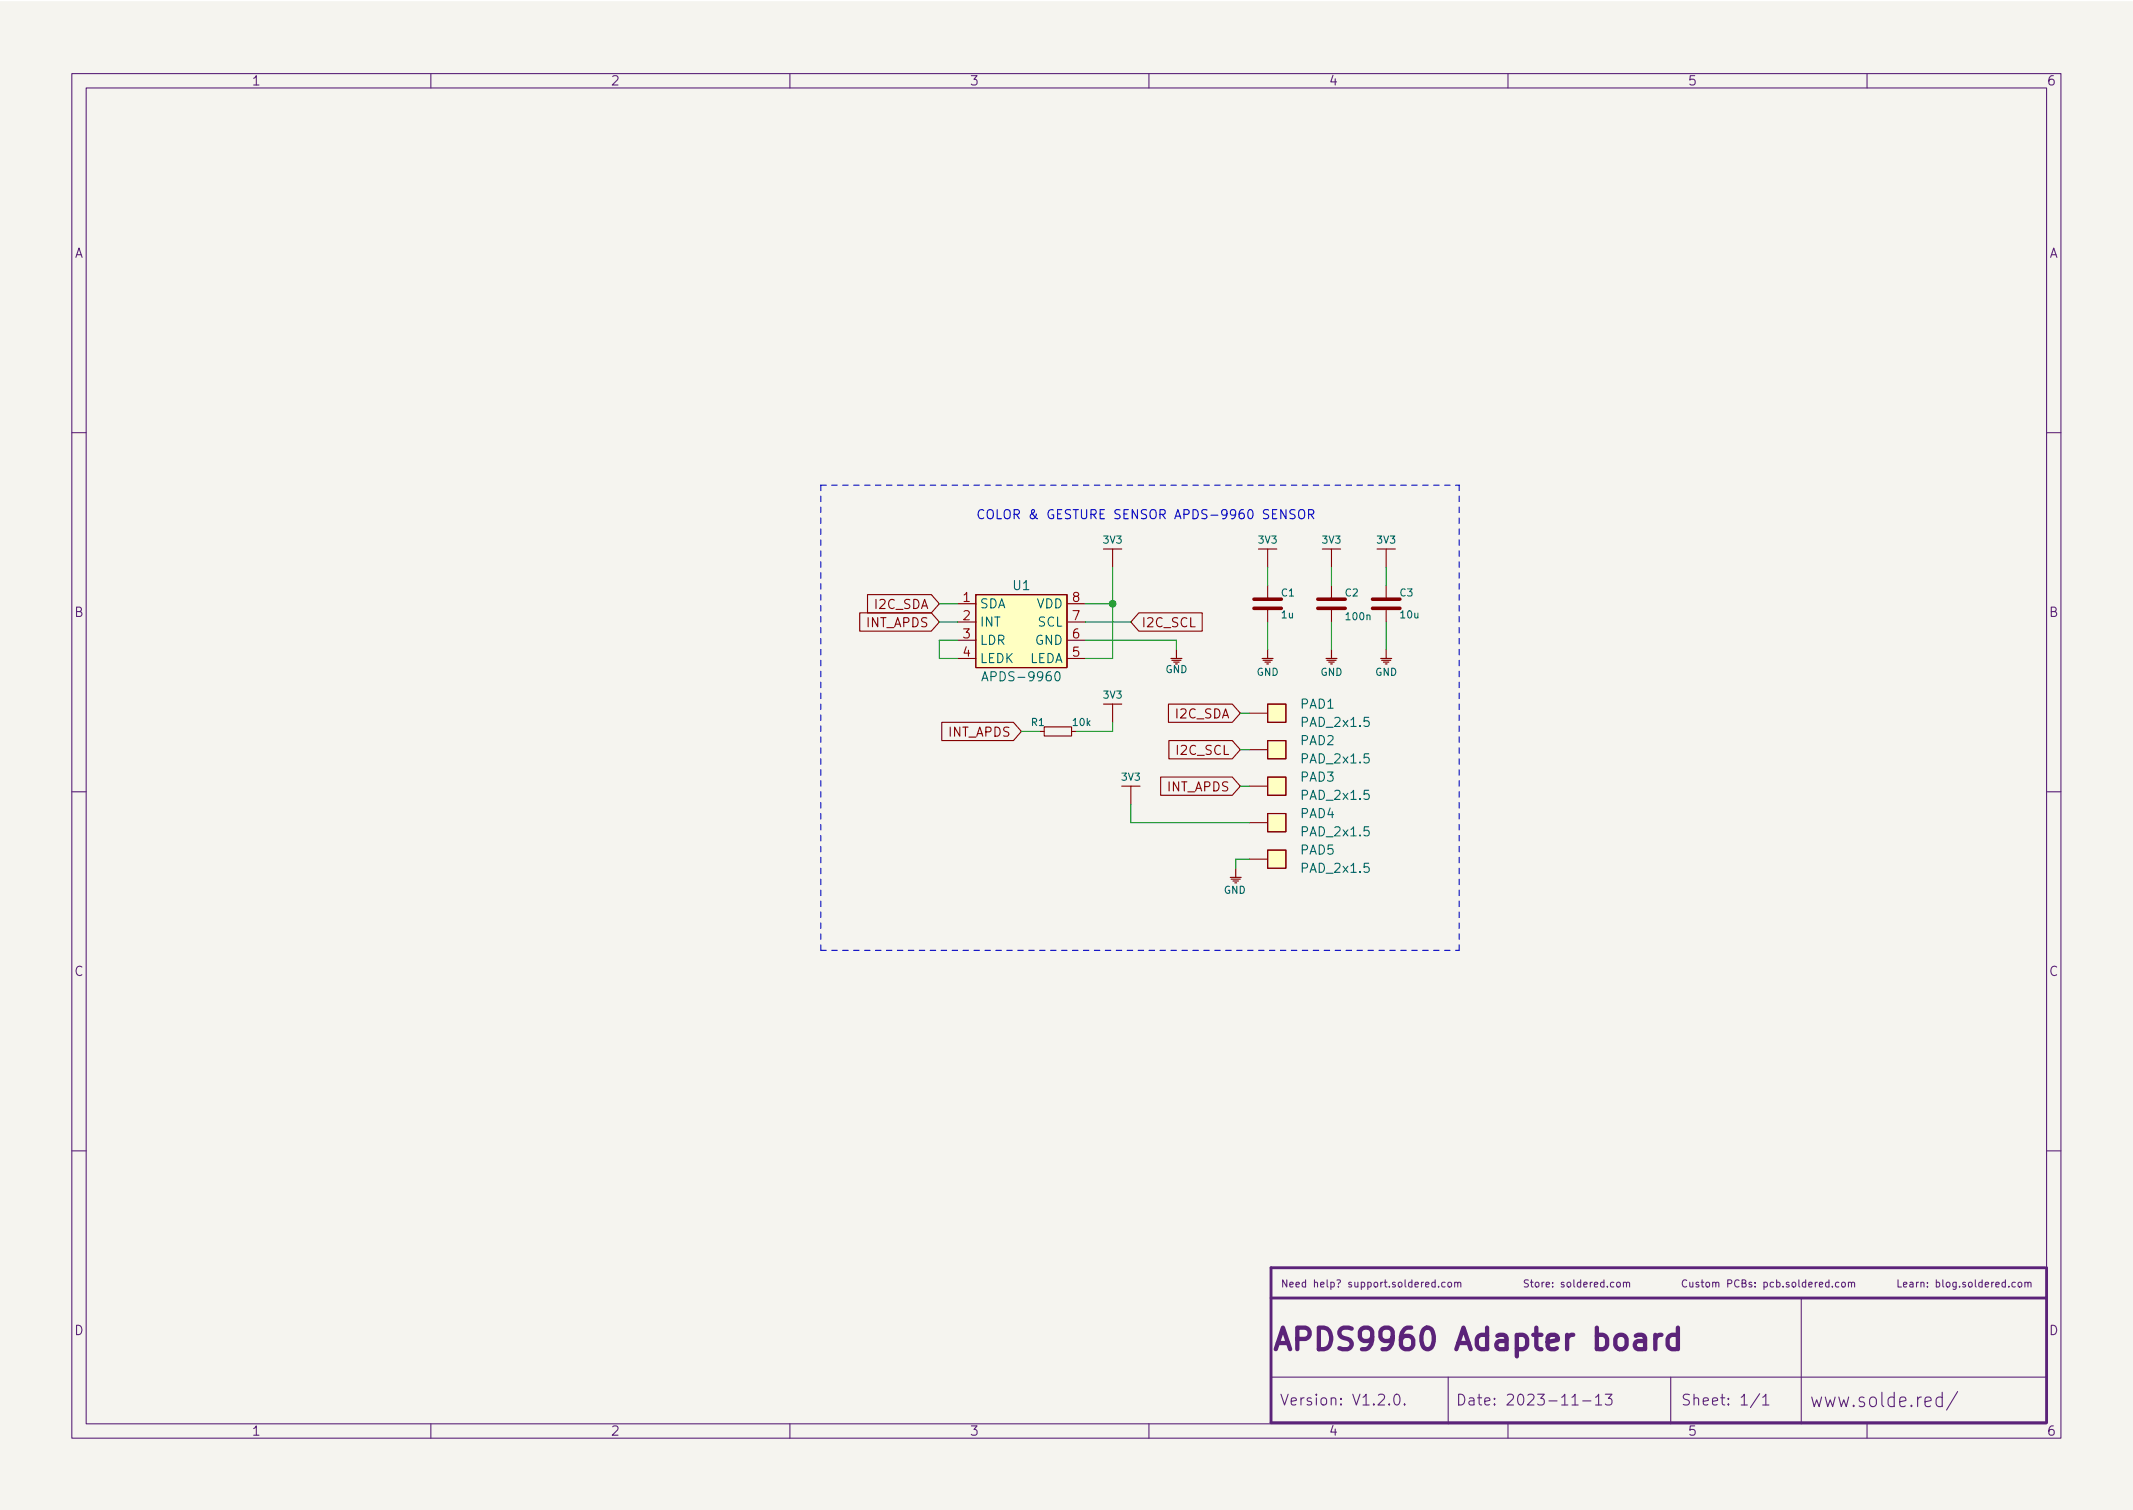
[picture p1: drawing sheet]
<svg xmlns="http://www.w3.org/2000/svg" width="297mm" height="210mm" viewBox="0 0 297 210" stroke-linecap="round" stroke-linejoin="round" font-family="sans-serif">
<path d="M0 .2h297v210.1h-297z" fill="#f5f4ef" stroke="#f5f4ef" stroke-width=".14"/>
<g fill="none" stroke="#5b2379" stroke-width=".15">
<path d="M10 10.2h277v190.1h-277zM12 12.2h273v186.1h-273zM60 10.2v2M110 10.2v2M160 10.2v2M210 10.2v2M260 10.2v2M10 60.2h2M285 60.2h2M10 110.2h2M285 110.2h2M10 160.2h2"/>
<path d="M199.9 178.6l-.3-.1-.2 .2 .1 .5h.4M199.9 178.2v1M200.3 179.1v.1M201.2 178.6l-.2-.1-.2 .2 .1 .5h.3M201.7 178.6l.3-.1 .1 .2v.3l-.1 .2h-.3l-.1-.2zM202.6 178.6l.1-.1 .3 .1v.6M202.6 178.5v.7M203 178.7l.1-.2 .3 .1v.6M225.2 178.6l.1-.1 .3 .1v.4v.2h-.3l-.1-.1zM226.1 178.6l.1-.1 .3 .1v.6M226.1 178.5v.7M226.5 178.7l.1-.2 .3 .1v.6"/>
<path d="M234.9 178.3a.47 .47 0 0 0-.7 .3 .47 .47 0 0 0 .5 .6l.2-.1M235.3 178.5l.1 .7h.2l.1-.1M235.7 178.5v.7M236.6 178.6l-.3-.1-.1 .2v.1l.4 .1v.3h-.4M236.9 178.5h.4M237 178.2v.9l.3 .1M237.6 178.6l.3-.1 .2 .2v.3l-.2 .2h-.3v-.2zM238.5 178.6l.1-.1 .3 .1v.6M238.5 178.5v.7M238.9 178.7l.2-.2 .2 .1 .1 .6M240.6 178.7h.5l.1-.2-.1-.2-.5-.1v1M242.2 178.3a.47 .47 0 0 0-.7 .3 .47 .47 0 0 0 .5 .6l.2-.1"/>
<path d="M242.6 178.7l.4-.1 .1-.1v-.2l-.5-.1v1h.4l.1-.1 .1-.2-.3-.2M243.9 178.6l-.2-.1-.1 .2v.1l.3 .1v.3h-.3M244.4 179.1v.1M244.4 178.6v.1M245.6 178.6l.3-.1 .2 .2-.1 .5h-.4M245.6 178.5v1M247 178.6l-.3-.1-.2 .2 .1 .5h.4M247.4 178.6l.3-.1 .2 .2-.1 .5h-.4M247.4 178.2v1M248.3 179.1v.1M249.1 178.6l-.2-.1-.2 .2 .1 .1 .3 .1v.3h-.4M249.6 178.6l.3-.1 .2 .2v.3l-.2 .2h-.3v-.2z"/>
<path d="M250.5 178.2v.9l.1 .1M251.5 178.6l-.3-.1-.2 .2 .1 .5h.4M251.5 178.2v1M251.9 178.9l.5-.1-.1-.2-.3-.1-.1 .2v.5h.4M252.8 178.5v.7M253.1 178.5l-.3 .2M253.4 178.9l.4-.1v-.2l-.3-.1-.1 .2v.5h.4M254.7 178.6l-.3-.1-.2 .2 .1 .5h.4M254.7 178.2v1M255.2 179.1v.1M256.1 178.6l-.3-.1-.2 .2 .1 .5h.4M256.5 178.6l.1-.1 .3 .1 .1 .4-.1 .2h-.3l-.1-.1z"/>
<path d="M257.4 178.6l.2-.1 .2 .1v.6M257.4 178.5v.7M257.8 178.7l.2-.2 .2 .1 .1 .6M280.6 178.6l-.2-.1-.2 .2 .1 .5h.3M281.1 178.6l.1-.1 .3 .1 .1 .4-.1 .2h-.3l-.1-.1zM282 178.6l.1-.1 .3 .1v.6M282 178.5v.7M282.4 178.7l.2-.2 .2 .1v.6M285 160.2h2M60 198.3v2M110 198.3v2M160 198.3v2"/>
<path d="M177 191.8h108M194.3 194.2a.36 .36 0 0 1 .6 .2 .77 .77 0 0 1-.4 1.2 1 1 0 0 1-.2-1.4zM195.6 195.5l.1 .1h-.1h-.1l.1-.1v.1M201.7 191.8v6.5M210 198.3v2M218.9 195.6h.9M220.4 195.1h1.2M222.2 194.6l.4-.5v1.5M222.2 195.6h.9M223.6 194.1h.9l-.5 .6a.41 .41 0 0 1 .5 .3v.3l-.2 .3h-.5l-.2-.1M232.7 191.8v6.5M245.1 194.1l-1.3 1.9"/>
<path d="M245.5 194.6l.4-.5v1.5M245.5 195.6h.8M250.8 180.7v17.6M260 198.3v2M270.5 194.6l-.5-.1-.4 .4v.6l.2 .3 .2 .1 .5-.1M270.5 193.9v2M272.6 193.8l-1.5 2.5"/>
</g>
<path d="M227.8 186l.3-.1h.6l.2 .1 .2 .3v1.6M229.1 186.6l-.3 .1h-.7a.59 .59 0 0 0-.5 .6 .59 .59 0 0 0 .5 .6h.7l.3-.2M230.5 185.9v2M231.4 185.9a.77 .77 0 0 0-.9 .5M233.7 186l-.3-.1h-.6l-.3 .1-.3 .4v.9l.3 .4 .3 .2h.6l.3-.2M233.7 184.9v3" fill="none" stroke="#5b2379" stroke-width=".6"/>
<path d="M284.8 176.5h-107.8v21.6h107.9M285 176.5v21.6M177 180.7h108" fill="none" stroke="#5b2379" stroke-width=".4"/>
<g fill="none" stroke="#840000" stroke-width=".16">
<path d="M153.7 76.4h2.5M175.3 76.4h2.5M184.1 76.4h2.6M191.8 76.4h2.5M153.7 98h2.5M163.1 91.7h1.5M163.2 91.9h1.3M163.4 92.2h.8M163.8 90.4v1.3M175.8 91.7h1.5M175.9 91.9h1.3M176.1 92.2h.8"/>
<path d="M176.4 92.5h.3M176.5 90.4v1.3M184.7 91.7h1.5M184.8 91.9h1.3M185 92.2h.8M185.3 92.5h.2M185.4 90.4v1.3M192.3 91.7h1.5M192.4 91.9h1.3M192.7 92.2h.7M192.9 92.5h.3M193 90.4v1.3"/>
<path d="M156.2 109.5h2.5M171.3 122.2h1.5M171.4 122.4h1.3M171.7 122.7h.8M172 122.9h.2M172.1 120.9v1.3"/>
</g>
<g fill="#ffffc2" stroke="#ffffc2" stroke-width=".14">
<path d="M176.5 98h2.6v2.6h-2.6z"/>
<path d="M176.5 103.1h2.6v2.6h-2.6z"/>
<path d="M176.5 108.2h2.6v2.5h-2.6z"/>
<path d="M176.5 113.3h2.6v2.5h-2.6z"/>
<path d="M135.9 82.8h12.7v10.2h-12.7z"/>
<path d="M176.5 118.4h2.6v2.5h-2.6z"/>
</g>
<g fill="none" stroke="#840000" stroke-width=".15">
<path d="M154.9 76.4v2.6M176.5 76.4v2.6M185.4 76.4v2.6M193 76.4v2.6M119.7 85.3h10l1.1 1.3-1.1 1.3h-10zM120.8 82.8h8.9l1.1 1.3-1.1 1.2h-8.9zM133.3 84.1h2.6M133.3 86.6h2.6M133.3 89.1h2.6M133.3 91.7h2.6M135.9 82.8h12.7v10.2h-12.7zM148.6 84.1h2.5"/>
<path d="M148.6 86.6h2.5M148.6 89.1h2.5M148.6 91.7h2.5M154.9 98v2.6M158.6 85.3h8.8v2.6h-8.8l-1.1-1.3zM162.7 98h8.9l1.1 1.3-1.1 1.3h-8.9zM174 99.3h2.5M176.5 98h2.6v2.6h-2.6zM176.5 81.5v1.9M176.5 84.7v1.9M185.4 81.5v1.9M185.4 84.7v1.9"/>
<path d="M193 81.5v1.9M193 84.7v1.9M131.1 100.6h10l1.1 1.2-1.1 1.3h-10zM144.8 101.8h.6M145.4 101.2h3.8v1.3h-3.8zM149.2 101.8h.7M157.5 109.5v2.5M161.6 108.2h10l1.1 1.3-1.1 1.2h-10zM162.8 103.1h8.8l1.1 1.3-1.1 1.3h-8.8zM174 104.4h2.5M174 109.5h2.5M174 114.5h2.5"/>
<path d="M174 119.6h2.5M176.5 103.1h2.6v2.6h-2.6zM176.5 108.2h2.6v2.5h-2.6zM176.5 113.3h2.6v2.5h-2.6zM176.5 118.4h2.6v2.5h-2.6z"/>
</g>
<path d="M174.6 84.7h3.8M174.6 83.4h3.8M183.5 84.7h3.8M183.5 83.4h3.8M191.1 84.7h3.8M191.1 83.4h3.8" fill="none" stroke="#840000" stroke-width=".5"/>
<path d="M136.7 94.8l.5-1.3 .4 1.3M136.9 94.4h.6M147 93.7l.3-.2a.79 .79 0 0 1 0 1.3l-.2-.1-.1-.1-.1-.6z" fill="none" stroke="#006464" stroke-width=".15"/>
<path d="M180.4 71h-.5l-.2 .1v.3l.5 .3 .2 .3-.3 .2h-.5M180.9 71.1a.43 .43 0 0 1 .5-.1 .43 .43 0 0 1 .3 .4v.4a.42 .42 0 0 1-.4 .4 .42 .42 0 0 1-.5-.4zM182.2 71.6h.6l.2-.2-.1-.3-.2-.1h-.5v1.2M182.5 71.6l.5 .6" fill="none" stroke="#0000c2" stroke-width=".15"/>
<path d="M114.3 67.6h88.9M114.3 67.6v64.7M114.3 132.3h88.9M203.2 132.3v-64.7" fill="none" stroke="#0000c2" stroke-width=".15" stroke-dasharray=".8 .8"/>
<g fill="none" stroke="#009600" stroke-width=".15">
<path d="M154.9 79v12.7h-3.8M176.5 79v2.5M185.4 79v2.5M193 79v2.5M130.8 86.6h2.5M130.8 84.1h2.5M133.3 89.1h-2.5v2.6h2.5M151.1 89.1h12.7v1.3M151.1 86.6h6.4M151.1 84.1h3.8M172.7 99.3h1.3M176.5 86.6v3.8"/>
<path d="M185.4 86.6v3.8M193 86.6v3.8M142.2 101.8h2.6M154.9 100.6v1.2h-5M157.5 112v2.5h16.5M172.7 104.4h1.3M172.7 109.5h1.3M174 119.6h-1.9v1.3"/>
</g>
<circle cx="154.9" cy="84.1" r=".46" fill="#009600" stroke="#009600" stroke-width=".15"/>
<text font-size="4.2" fill="#5b2379" x="177" y="188">APDS9960 Adapter board</text>
<text font-size="2.8" fill="#5b2379" x="252" y="196">www.solde.red/</text>
<g font-size="2.1" fill="#5b2379">
<text x="178.2" y="195.7">Version: V1.2.0.</text>
<text x="202.7" y="195.7">Date: 2023-11-13</text>
<text x="234" y="195.7">Sheet: 1/1</text>
</g>
<g font-size="1.8" fill="#5b2379">
<text x="35" y="11.9">1</text>
<text x="85" y="11.9">2</text>
<text x="135" y="11.9">3</text>
<text x="185" y="11.9">4</text>
<text x="235" y="11.9">5</text>
<text x="285" y="11.9">6</text>
<text x="10.3" y="35.9">A</text>
<text x="285.3" y="35.9">A</text>
<text x="10.3" y="85.9">B</text>
<text x="285.3" y="85.9">B</text>
<text x="10.3" y="135.9">C</text>
<text x="285.3" y="135.9">C</text>
<text x="10.3" y="185.9">D</text>
<text x="285.3" y="185.9">D</text>
<text x="35" y="199.9">1</text>
<text x="85" y="199.9">2</text>
<text x="135" y="199.9">3</text>
<text x="185" y="199.9">4</text>
<text x="235" y="199.9">5</text>
<text x="285" y="199.9">6</text>
</g>
<text font-size="1.8" fill="#0000c2" x="135.9" y="72.3">COLOR &amp; GESTURE SENSOR APDS-9960 SENSOR</text>
<g font-size="1.8" fill="#a90000">
<text x="134.1" y="83.8">1</text>
<text x="149.4" y="83.8">8</text>
<text x="134.1" y="86.4">2</text>
<text x="134.1" y="88.9">3</text>
<text x="149.4" y="88.9">6</text>
<text x="149.4" y="86.4">7</text>
<text x="134.1" y="91.4">4</text>
<text x="149.4" y="91.4">5</text>
</g>
<g font-size="1.8" fill="#006464">
<text x="141.1" y="82.2">U1</text>
<text x="136.4" y="84.7">SDA</text>
<text x="136.4" y="87.2">INT</text>
<text x="136.4" y="89.8">LDR</text>
<text x="144.2" y="89.8">GND</text>
<text x="144.3" y="84.7">VDD</text>
<text x="144.5" y="87.2">SCL</text>
<text x="136.4" y="92.3">LEDK</text>
<text x="137.5" y="94.9">APDS-9960</text>
<text x="143.3" y="92.3">LEDA</text>
<text x="181.1" y="98.7">PAD1</text>
<text x="181.4" y="101.2">PAD_2x1.5</text>
<text x="181.1" y="103.8">PAD2</text>
<text x="181.4" y="106.3">PAD_2x1.5</text>
<text x="181.1" y="108.8">PAD3</text>
<text x="181.1" y="113.9">PAD4</text>
<text x="181.4" y="111.4">PAD_2x1.5</text>
<text x="181.1" y="119">PAD5</text>
<text x="181.4" y="116.5">PAD_2x1.5</text>
<text x="181.4" y="121.5">PAD_2x1.5</text>
</g>
<g font-size="1.8" fill="#840000">
<text x="120.6" y="87.3">INT_APDS</text>
<text x="121.9" y="84.8">I2C_SDA</text>
<text x="158.9" y="87.3">I2C_SCL</text>
<text x="163.8" y="100">I2C_SDA</text>
<text x="132.1" y="102.6">INT_APDS</text>
<text x="164" y="105.1">I2C_SCL</text>
<text x="162.5" y="110.2">INT_APDS</text>
</g>
<g font-size="1.4" fill="#006464">
<text x="153.7" y="75.7">3V3</text>
<text x="175.3" y="75.7">3V3</text>
<text x="184.2" y="75.7">3V3</text>
<text x="191.8" y="75.7">3V3</text>
<text x="178.5" y="83">C1</text>
<text x="187.3" y="83">C2</text>
<text x="195" y="83">C3</text>
<text x="178.5" y="86.1">1u</text>
<text x="187.6" y="86.3">100n</text>
<text x="195.1" y="86.1">10u</text>
<text x="162.3" y="93.7">GND</text>
<text x="175" y="94.1">GND</text>
<text x="183.9" y="94.1">GND</text>
<text x="191.5" y="94.1">GND</text>
<text x="143.6" y="101.1">R1</text>
<text x="149.5" y="101.1">10k</text>
<text x="153.7" y="97.3">3V3</text>
<text x="156.2" y="108.7">3V3</text>
<text x="170.4" y="124.4">GND</text>
</g>
<g font-size="1.4" fill="#5b2379">
<text x="178.3" y="179.3">Need help? support.soldered.com</text>
<text x="212" y="179.3">Store: soldered.com</text>
<text x="264" y="179.3">Learn: blog.soldered.com</text>
</g>
</svg>
